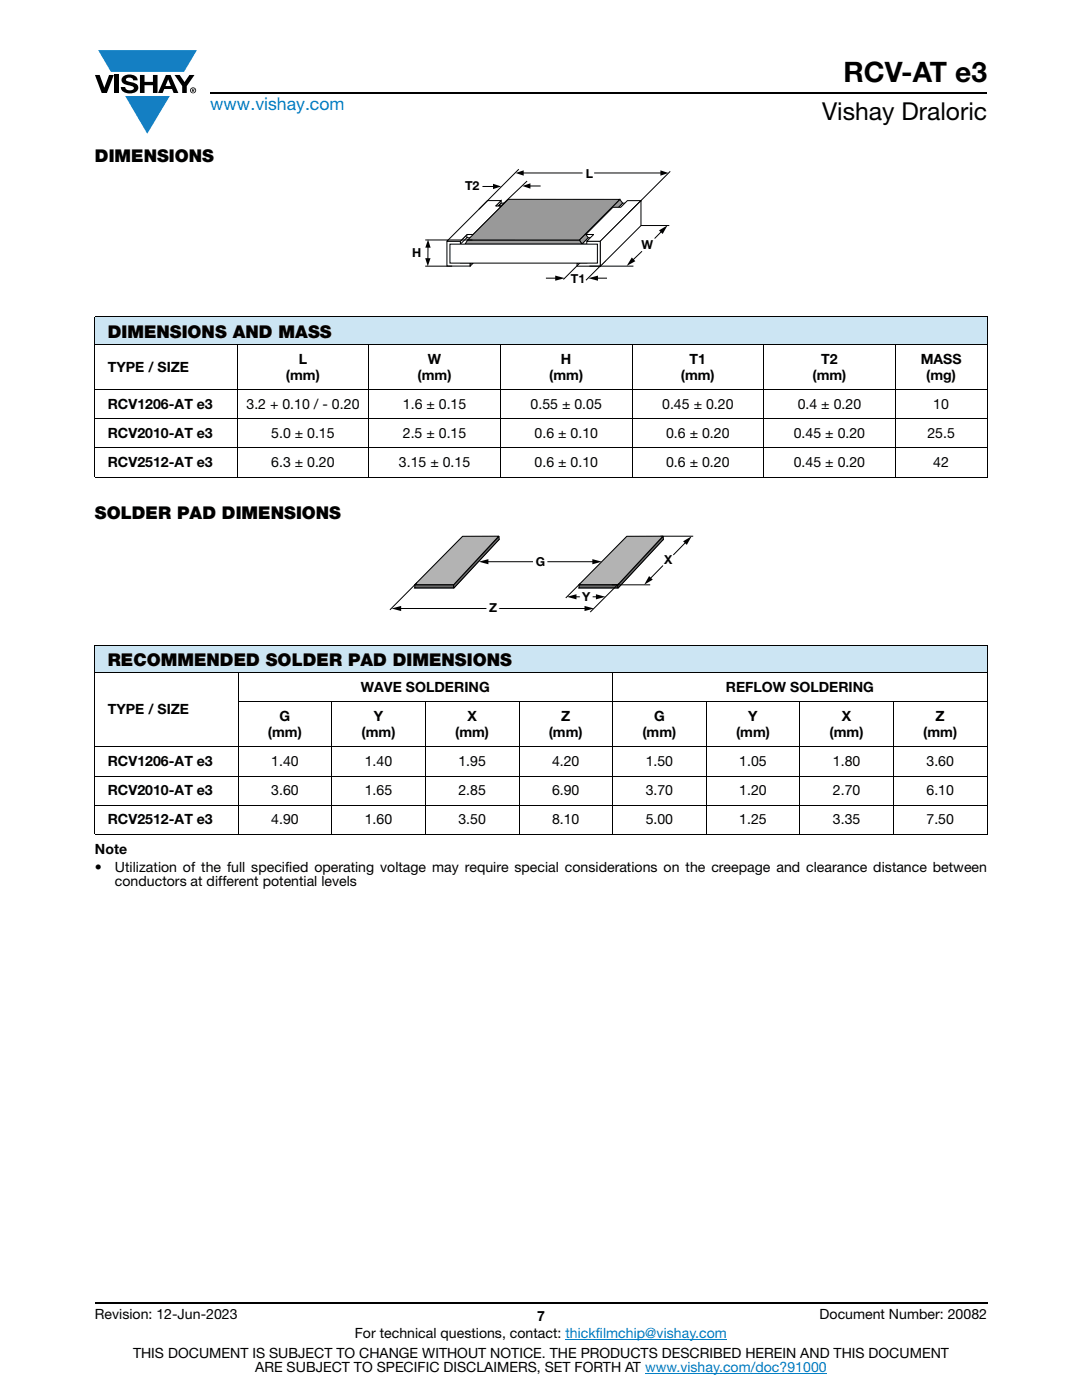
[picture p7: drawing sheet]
<svg xmlns="http://www.w3.org/2000/svg" width="216mm" height="279mm" viewBox="0 0 216 279" stroke-linecap="round" stroke-linejoin="round" font-family="sans-serif">
<g fill="#147fc3">
<path d="M19.6 10h19.7l-2.6 4.3h-1.1h-13.5z"/>
<path d="M25 19.2h8.9l-4.5 7.5z"/>
</g>
<g fill="#000">
<path d="M18.9 15h1l.9 2.5 1-2.5h.9l-1.4 3.6h-1zM22.9 15h.9v3.6h-.9zM24.6 15.3a2.1 2.1 0 0 1 2.8 .3l.1 .4h-.9a.79 .79 0 0 0-.7-.5 .79 .79 0 0 0-.8 .4l.3 .3 1 .2a1.08 1.08 0 0 1 1.2 1 1.08 1.08 0 0 1-1.1 1.2 1.73 1.73 0 0 1-2.4-1.2h.9a.96 .96 0 0 0 .8 .6 .96 .96 0 0 0 .9-.4 1.31 1.31 0 0 0-1.2-.6 1.03 1.03 0 0 1-1.1-.6 1.03 1.03 0 0 1 .2-1.1zM27.9 15h.9v1.3h1.7v-1.3h.9v3.6h-.9v-1.6h-1.7v1.6h-.9zM34.8 15h1.1l.9 1.4 1-1.4h1l-1.5 2.2v1.4h-.9v-1.4z"/>
<path d="M33.6 15.9l.5 1.3h-1.1zM33.1 15l-1.6 3.6h1l.3-.8h1.5l.3 .8h1l-1.6-3.6z"/>
<path d="M38.4 17.8h.2v.2h-.2zM38.3 17.7v.7h.1v-.3l.4 .3-.2-.3 .2-.2-.1-.2z"/>
<path d="M38.1 18a.46 .46 0 0 1 .9 0 .46 .46 0 0 1-.9 0zM37.9 18a.6 .6 0 0 0 1.2 0 .6 .6 0 0 0-1.2 0z"/>
</g>
<path d="M42 18.6h155M18.9 260h178.1" fill="none" stroke="#000" stroke-width=".36"/>
<path d="M112.8 267.3h32.3M128.7 274h36.3" fill="none" stroke="#007ec4" stroke-width=".2"/>
<g fill="#cce5f3">
<path d="M18.9 63.2h178.1v5.5h-178.1z"/>
<path d="M18.9 128.7h178.1v5.5h-178.1z"/>
</g>
<g fill="none" stroke="#000" stroke-width=".2">
<path d="M18.9 63.2h178.1M18.9 68.7h178.1M18.9 77.7h178.1M18.9 63.4v31.7M47.3 68.7v26.6M73.6 68.7v26.6M99.8 68.7v26.6M126.1 68.7v26.6M152.4 68.7v26.6M178.6 68.7v26.6M197 63.4v31.7M18.9 83.6h178.1"/>
<path d="M18.9 89.4h178.1M18.9 95.2h178.1M18.9 128.7h178.1M18.9 134.2h178.1M18.9 128.8v37.6M47.5 134.2v32.4M66.2 140v26.6M84.9 140v26.6M103.6 140v26.6M122.2 134.2v32.4M140.9 140v26.6M159.6 140v26.6"/>
<path d="M178.3 140v26.6M197 128.8v37.6M18.9 149.1h178.1M18.9 154.9h178.1M47.4 140.1h149.6M18.9 160.7h178.1M18.9 166.5h178.1"/>
</g>
<path d="M123.7 39.8l.6 .8-8.2 8.1-.5-.8z" fill-rule="evenodd" fill="#999"/>
<path d="M123.7 39.8l.6 .8-8.2 8.1-.5-.8z" fill="none" stroke="#000" stroke-width=".2"/>
<path d="M89.2 48.1h2.7v4.4h1.9v.6h-4.6z" fill-rule="evenodd" fill="#fff"/>
<path d="M89.2 48.1h2.7v4.4h1.9v.6h-4.6z" fill="none" stroke="#000" stroke-width=".2"/>
<path d="M124.3 40.6l1-.1-8.2 8.2h-1z" fill-rule="evenodd" fill="#fff"/>
<path d="M124.3 40.6l1-.1-8.2 8.2h-1z" fill="none" stroke="#000" stroke-width=".2"/>
<path d="M116.9 46.8h1.6v.6h-1.1z" fill-rule="evenodd" fill="#fff"/>
<path d="M116.9 46.8h1.6v.6h-1.1z" fill="none" stroke="#000" stroke-width=".2"/>
<path d="M117.1 48.1h2.7v5h-4.7v-.6h2z" fill-rule="evenodd" fill="#fff"/>
<path d="M117.1 48.1h2.7v5h-4.7v-.6h2z" fill="none" stroke="#000" stroke-width=".2"/>
<path d="M93.3 47.9h22.3l.5 .8h-23.3z" fill-rule="evenodd" fill="#999"/>
<path d="M93.3 47.9h22.3l.5 .8h-23.3zM100 40.5h.7l-.6 .6h-.7z" fill="none" stroke="#000" stroke-width=".2"/>
<path d="M122.3 41.4h1.6l1.3-1.4h2.7l-8.1 8.2h-2.7l1.4-1.4h-1.6z" fill-rule="evenodd" fill="#fff"/>
<path d="M122.3 41.4h1.6l1.3-1.4h2.7l-8.1 8.2h-2.7l1.4-1.4h-1.6z" fill="none" stroke="#000" stroke-width=".2"/>
<path d="M93.8 52.5h.6l-.6 .6z" fill="#fff"/>
<path d="M91.9 48.1l8.1-8.1v.5l-8.1 8.2zM93.8 52.5h.6l-.6 .6z" fill="none" stroke="#000" stroke-width=".2"/>
<path d="M93.2 46.8h1.2v.7h-1.2z" fill-rule="evenodd" fill="#fff"/>
<path d="M93.2 46.8h1.2v.7h-1.2z" fill="none" stroke="#000" stroke-width=".2"/>
<path d="M97.3 40h2.7l-1.1 1.1h1.2l-5.7 5.7h-1.2l-1.3 1.3h-2.7z" fill-rule="evenodd" fill="#fff"/>
<path d="M97.3 40h2.7l-1.1 1.1h1.2l-5.7 5.7h-1.2l-1.3 1.3h-2.7z" fill="none" stroke="#000" stroke-width=".2"/>
<path d="M101.4 39.8h22.3l-8.1 8.1h-22.3z" fill-rule="evenodd" fill="#999"/>
<g fill="none" stroke="#000" stroke-width=".2">
<path d="M96.3 37.2h2.3M101.4 39.8h22.3l-8.1 8.1h-22.3zM103.5 33.8l-7.9 8M104.3 34.5h27.7M105.2 36.1l-5.5 5.2M105.6 37.1h2.3M133.7 34.2l-8.3 8.3M84.8 53.1h5.4M84.9 47.9h9.4M85.4 49.2v2.5M108.9 55.5h2.2M116.3 51.9l-3.9 3.9"/>
<path d="M117.6 53.1h8.8M119 55.5h2.1M120.8 52l-3.9 3.9M125.7 45h7.8M128.1 50.1l-1.9 1.9M132.1 46.1l-1.5 1.5"/>
</g>
<path d="M98.4 36.7l1.6 .5-1.6 .5zM102.9 34.5l1.6-.5v1.1zM104.2 37.1l1.6-.5v1.1zM131.8 34l1.6 .5-1.6 .6zM84.8 51.5h1.1l-.5 1.6zM85.4 47.8l.5 1.6h-1z" fill="#000"/>
<path d="M110.8 55l1.9 .5-1.9 .5zM117.4 55.5l1.9-.5v1zM126.1 51.4l.7 .7-1.8 1zM131.5 46l1.7-1-1 1.7z" fill="#000"/>
<path d="M119.8 48.1l8.1-8v4.9l-8.1 8.1z" fill-rule="evenodd" fill="#fff"/>
<path d="M119.8 48.1l8.1-8v4.9l-8.1 8.1z" fill="none" stroke="#000" stroke-width=".2"/>
<path d="M89.8 48.7h29.4v3.8h-29.4z" fill="#fff"/>
<path d="M89.8 48.7h29.4v3.8h-29.4z" fill="none" stroke="#000" stroke-width=".2"/>
<path d="M116.3 33.8h2.2v1.5h-2.2z" fill="#fff"/>
<path d="M116.3 33.8h2.2v1.5h-2.2z" fill="none" stroke="#fff" stroke-width=".2"/>
<path d="M114.7 119.1h4.6M115.8 116.4l-2.9 2.9M131.8 107h6.5M132.3 112.9l-2.7 2.7M136.9 108.1l-2.5 2.7" fill="none" stroke="#000" stroke-width=".2"/>
<path d="M113.1 119.1l1.9-.5v1zM118.9 118.6l1.9 .5-1.9 .5zM129.5 115l.7 .7-1.7 1zM136.3 108l1.7-1-1 1.7z" fill="#000"/>
<path d="M115.8 118.8h2.3v.6h-2.3z" fill-rule="evenodd" fill="#fff"/>
<path d="M115.8 118.8h2.3v.6h-2.3z" fill="none" stroke="#fff" stroke-width=".2"/>
<path d="M92.3 107.7h7.3l-9.1 9.6h-7.7z" fill="none" stroke="#000" stroke-width=".2"/>
<path d="M82.8 116.7h7.7v.6h-7.7z" fill="#666"/>
<path d="M82.8 116.7h7.7v.6h-7.7z" fill="none" stroke="#000" stroke-width=".21"/>
<path d="M99.6 107v.6l-9.1 9.7v-.6z" fill-rule="evenodd" fill="#666"/>
<path d="M99.6 107v.6l-9.1 9.7v-.6z" fill="none" stroke="#000" stroke-width=".21"/>
<path d="M92.3 107h7.3l-9.1 9.7h-7.7z" fill-rule="evenodd" fill="#b3b3b3"/>
<path d="M92.3 107h7.3l-9.1 9.7h-7.7z" fill="none" stroke="#000" stroke-width=".21"/>
<path d="M97.1 112.1h21.4" fill="none" stroke="#000" stroke-width=".2"/>
<path d="M95.5 112.1l2-.5v1zM118.2 111.6l1.9 .5-1.9 .5z" fill="#000"/>
<path d="M106.5 111.5h2.6v1.2h-2.6z" fill="#fff"/>
<path d="M106.5 111.5h2.6v1.2h-2.6z" fill="none" stroke="#fff" stroke-width=".2"/>
<path d="M79.7 121.4h37.3" fill="none" stroke="#000" stroke-width=".2"/>
<path d="M78.1 121.4l1.9-.5v1.1zM116.6 120.9l1.9 .5-1.9 .6z" fill="#000"/>
<path d="M97.2 121.1h2.3v.6h-2.3z" fill-rule="evenodd" fill="#fff"/>
<path d="M97.2 121.1h2.3v.6h-2.3z" fill="none" stroke="#fff" stroke-width=".2"/>
<path d="M83.2 116.3l-5.4 5.4M125.1 107.7h7.3l-9.1 9.6h-7.8z" fill="none" stroke="#000" stroke-width=".2"/>
<path d="M115.5 116.7h7.8v.6h-7.8z" fill="#666"/>
<path d="M115.5 116.7h7.8v.6h-7.8z" fill="none" stroke="#000" stroke-width=".21"/>
<path d="M132.3 107l.1 .6-9.1 9.7v-.6z" fill-rule="evenodd" fill="#666"/>
<path d="M132.3 107l.1 .6-9.1 9.7v-.6z" fill="none" stroke="#000" stroke-width=".21"/>
<path d="M125.1 107h7.2l-9 9.7h-7.8z" fill-rule="evenodd" fill="#b3b3b3"/>
<path d="M125.1 107h7.2l-9 9.7h-7.8z" fill="none" stroke="#000" stroke-width=".21"/>
<path d="M122.1 116.7h7.6M123.5 116.5l-5.7 5.7" fill="none" stroke="#000" stroke-width=".2"/>
<text font-size="5.6" x="168.3" y="16.4">RCV-AT e3</text>
<text font-size="4.9" x="164" y="24">Vishay Draloric</text>
<text font-size="3.5" fill="#007ec4" x="42" y="21.9">www.vishay.com</text>
<g font-size="3.5">
<text x="18.9" y="32.3">DIMENSIONS</text>
<text x="21.5" y="67.4">DIMENSIONS AND MASS</text>
<text x="18.9" y="103.6">SOLDER PAD DIMENSIONS</text>
<text x="21.5" y="132.9">RECOMMENDED SOLDER PAD DIMENSIONS</text>
</g>
<g font-size="2.8">
<text x="21.5" y="74.2">TYPE / SIZE</text>
<text x="57.1" y="75.8">(mm)</text>
<text x="59.6" y="72.6">L</text>
<text x="83.3" y="75.8">(mm)</text>
<text x="85.4" y="72.6">W</text>
<text x="109.6" y="75.8">(mm)</text>
<text x="111.9" y="72.6">H</text>
<text x="135.8" y="75.8">(mm)</text>
<text x="137.6" y="72.6">T1</text>
<text x="162.1" y="75.8">(mm)</text>
<text x="163.9" y="72.6">T2</text>
<text x="183.7" y="72.6">MASS</text>
<text x="184.8" y="75.8">(mg)</text>
<text x="21.5" y="81.6">RCV1206-AT e3</text>
<text x="49.2" y="81.6">3.2 + 0.10 / - 0.20</text>
<text x="80.4" y="81.6">1.6 ± 0.15</text>
<text x="105.9" y="81.6">0.55 ± 0.05</text>
<text x="132.1" y="81.6">0.45 ± 0.20</text>
<text x="159.2" y="81.6">0.4 ± 0.20</text>
<text x="186.2" y="81.6">10</text>
<text x="21.5" y="87.4">RCV2010-AT e3</text>
<text x="54.1" y="87.4">5.0 ± 0.15</text>
<text x="80.4" y="87.4">2.5 ± 0.15</text>
<text x="106.7" y="87.4">0.6 ± 0.10</text>
<text x="132.9" y="87.4">0.6 ± 0.20</text>
<text x="158.4" y="87.4">0.45 ± 0.20</text>
<text x="185.1" y="87.4">25.5</text>
<text x="21.5" y="93.2">RCV2512-AT e3</text>
<text x="54.1" y="93.2">6.3 ± 0.20</text>
<text x="79.6" y="93.2">3.15 ± 0.15</text>
<text x="106.7" y="93.2">0.6 ± 0.10</text>
<text x="132.9" y="93.2">0.6 ± 0.20</text>
<text x="158.4" y="93.2">0.45 ± 0.20</text>
<text x="186.2" y="93.2">42</text>
<text x="21.5" y="142.6">TYPE / SIZE</text>
<text x="55.8" y="143.9">G</text>
<text x="72" y="138">WAVE SOLDERING</text>
<text x="74.6" y="143.9">Y</text>
<text x="93.3" y="143.9">X</text>
<text x="112" y="143.9">Z</text>
<text x="130.5" y="143.9">G</text>
<text x="144.8" y="138">REFLOW SOLDERING</text>
<text x="149.3" y="143.9">Y</text>
<text x="168" y="143.9">X</text>
<text x="186.7" y="143.9">Z</text>
<text x="53.5" y="147">(mm)</text>
<text x="72.2" y="147">(mm)</text>
<text x="90.8" y="147">(mm)</text>
<text x="109.5" y="147">(mm)</text>
<text x="128.2" y="147">(mm)</text>
<text x="146.9" y="147">(mm)</text>
<text x="165.5" y="147">(mm)</text>
<text x="184.2" y="147">(mm)</text>
<text x="21.5" y="152.9">RCV1206-AT e3</text>
<text x="54.1" y="152.9">1.40</text>
<text x="72.8" y="152.9">1.40</text>
<text x="91.5" y="152.9">1.95</text>
<text x="110.2" y="152.9">4.20</text>
<text x="128.8" y="152.9">1.50</text>
<text x="147.5" y="152.9">1.05</text>
<text x="166.2" y="152.9">1.80</text>
<text x="184.9" y="152.9">3.60</text>
<text x="21.5" y="158.7">RCV2010-AT e3</text>
<text x="54.1" y="158.7">3.60</text>
<text x="72.8" y="158.7">1.65</text>
<text x="91.5" y="158.7">2.85</text>
<text x="110.2" y="158.7">6.90</text>
<text x="128.8" y="158.7">3.70</text>
<text x="147.5" y="158.7">1.20</text>
<text x="166.2" y="158.7">2.70</text>
<text x="184.9" y="158.7">6.10</text>
<text x="21.5" y="164.5">RCV2512-AT e3</text>
<text x="54.1" y="164.5">4.90</text>
<text x="72.8" y="164.5">1.60</text>
<text x="91.5" y="164.5">3.50</text>
<text x="110.2" y="164.5">8.10</text>
<text x="128.8" y="164.5">5.00</text>
<text x="147.5" y="164.5">1.25</text>
<text x="166.2" y="164.5">3.35</text>
<text x="184.9" y="164.5">7.50</text>
<text x="18.9" y="170.5">Note</text>
<text x="18.9" y="174.1">•</text>
<text x="22.9" y="176.9">conductors at different potential levels</text>
<text x="22.9" y="174.1">Utilization of the full specified operating voltage may require special considerations on the creepage and clearance distance between</text>
<text x="18.9" y="263.3">Revision: 12-Jun-2023</text>
<text x="107.2" y="263.6">7</text>
<text x="163.6" y="263.3">Document Number: 20082</text>
<text x="70.8" y="267.1">For technical questions, contact: thickfilmchip@vishay.com</text>
<text x="26.5" y="271">THIS DOCUMENT IS SUBJECT TO CHANGE WITHOUT NOTICE. THE PRODUCTS DESCRIBED HEREIN AND THIS DOCUMENT</text>
<text x="50.9" y="273.8">ARE SUBJECT TO SPECIFIC DISCLAIMERS, SET FORTH AT www.vishay.com/doc?91000</text>
</g>
<g font-size="2.5">
<text x="116.9" y="35.6">L</text>
<text x="92.8" y="38">T2</text>
<text x="82.2" y="51.3">H</text>
<text x="128" y="49.7">W</text>
<text x="113.9" y="56.5">T1</text>
<text x="106.9" y="112.9">G</text>
<text x="132.5" y="112.6">X</text>
<text x="116.2" y="119.9">Y</text>
<text x="97.6" y="122.2">Z</text>
</g>
</svg>
